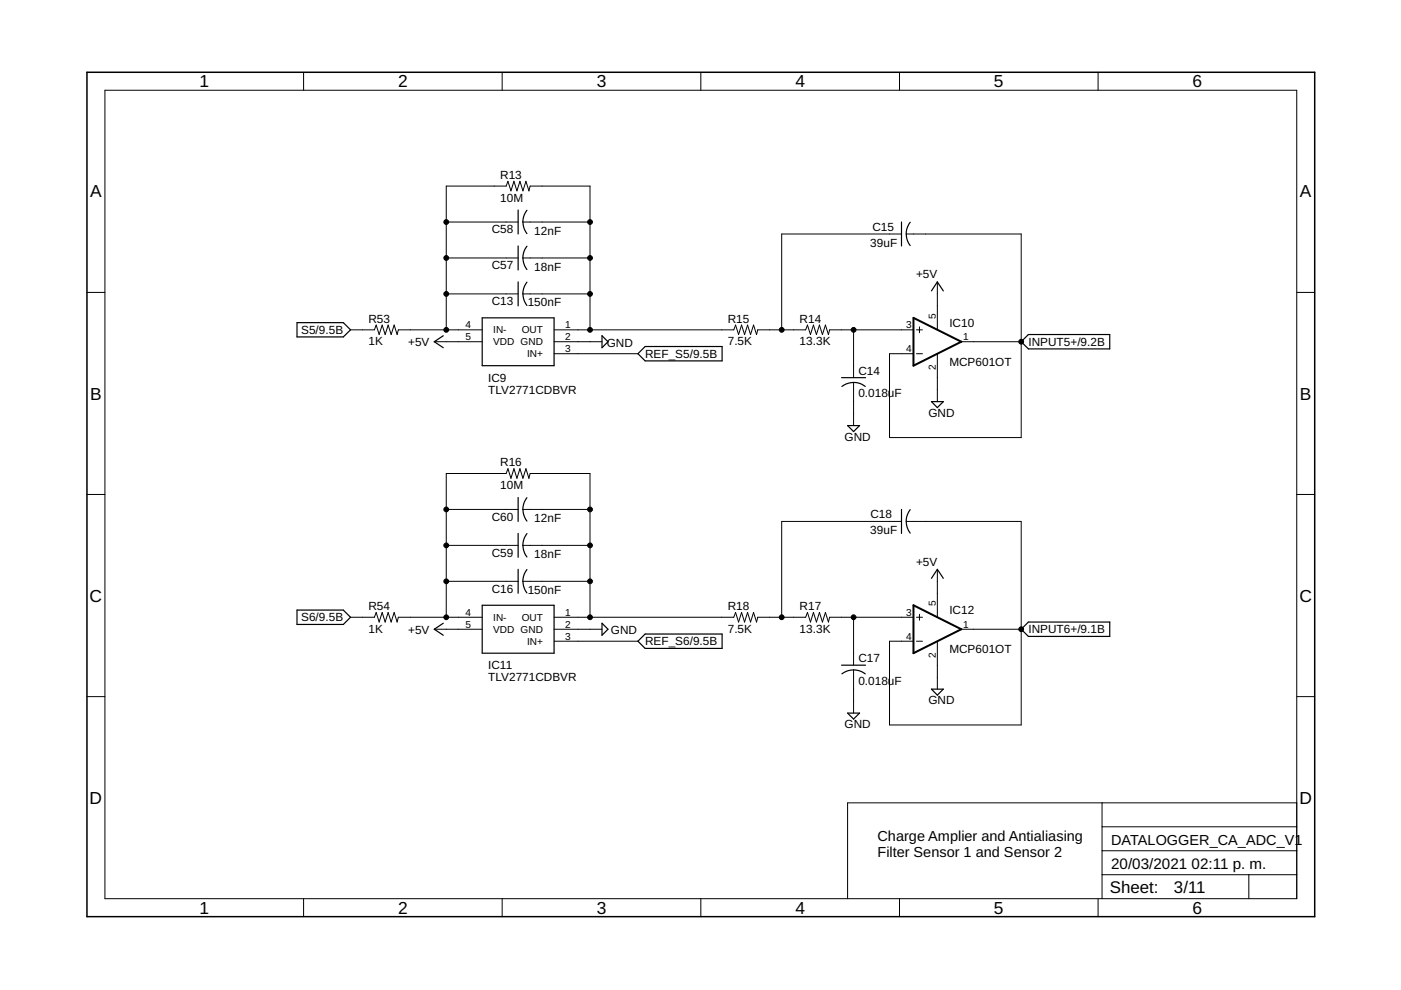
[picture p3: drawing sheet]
<svg xmlns="http://www.w3.org/2000/svg" width="297mm" height="210mm" viewBox="0 0 297 210" stroke-linecap="round" stroke-linejoin="round" font-family="sans-serif">
<g fill="none" stroke="#000" stroke-width=".25">
<path d="M109.9 44.5v5.1M109.9 52.2v5M109.9 59.8v5.1M110.9 54.7l.3 1.5 .5 .9M110.9 47.1l.3 1.5 .5 .9M111.7 59.8l-.5 .9-.4 1.6M111.7 52.2l-.5 .9-.4 1.6M111.7 44.6l-.5 .9-.4 1.6M191.1 47.1v5.1M193 47.1a4 4 0 0 0 0 5M63 68.4h9.8l1.5 1.5-1.5 1.5h-9.8zM94 71.2l-1.9 1.3 1.9 1.2"/>
<path d="M102.2 67.4h15.3v10.1h-15.3zM110.9 62.3l.3 1.6 .5 .9M127.6 71.2l1.3 1.3-1.3 1.2zM135.3 75l1.5-1.5h16.3v3h-16.3zM197.5 61.7l1.2-1.9 1.3 1.9M216.5 72.5l1.5-1.6h17.3v3.1h-17.3zM178.4 80.1h5.1M178.5 81.9a4 4 0 0 1 5 0M179.7 90.2h2.5l-1.2 1.3zM197.5 85.2h2.5l-1.3 1.2zM109.9 105.5v5.1M109.9 113.1v5.1"/>
<path d="M110.9 115.6l.3 1.6 .5 .9M110.9 108l.1 1.1 .7 1.4M111.7 113.1l-.5 1-.4 1.5M111.7 105.5l-.5 .9-.4 1.6M191.1 108v5.1M193 108.1a4.1 4.1 0 0 0 0 4.9M63 129.3h9.8l1.5 1.6-1.5 1.5h-9.8zM94 132.1l-1.9 1.3 1.9 1.3M102.2 128.3h15.3v10.2h-15.3zM109.9 120.7v5.1M110.9 123.3l.3 1.5 .5 .9M111.7 120.8l-.5 .9-.4 1.6"/>
<path d="M127.6 132.1l1.3 1.3-1.3 1.3zM135.3 136l1.5-1.6h16.3v3.1h-16.3zM197.5 122.6l1.2-1.9 1.3 1.9M216.5 133.4l1.5-1.5h17.3v3h-17.3zM178.4 141h5.1M178.5 142.9a4 4 0 0 1 5 0M179.7 151.2h2.5l-1.2 1.3zM197.5 146.1h2.5l-1.3 1.3z"/>
</g>
<g fill="none" stroke="#000" stroke-width=".21">
<path d="M22.2 19.1h252.7v171.4h-252.7zM64.4 15.3v3.8M106.5 15.3v3.8M148.6 15.3v3.8M190.7 15.3v3.8M232.8 15.3v3.8M94.6 54.7h15.3M94.6 47.1h15.3M110.9 54.7h14.2M110.9 47.1h14.2M191.1 49.6h-25.4v20.3M192.2 49.6h24.3v43.2h-27.9v-17.8h5.1"/>
<path d="M198.7 59.8v10.1M18.4 62h3.8M74.3 69.9h5.1l.4-1 .6 2 .6-2 .7 2 .6-2 .6 2 .7-2 .6 2 .3-1h17.7M92.1 72.5h10.1M94.6 62.3h15.3M94.6 69.9v-30.4h12.7l.4-1.1 .6 2.1 .7-2.1 .6 2.1 .6-2.1 .7 2.1 .6-2.1 .6 2.1 .3-1h12.7v30.4M110.9 62.3h14.2M117.5 69.9h38.1l.4-1 .6 2 .6-2 .7 2 .6-2 .6 2 .7-2 .6 2 .3-1h10.1l.4-1 .6 2 .7-2 .6 2 .6-2 .7 2 .6-2 .6 2 .3-1h17.8M117.5 72.5h10.1M117.5 75h17.8M181 69.9v10.2M194.3 69.9h1.3"/>
<path d="M194.3 75h1.3M194.9 69.3v1.2M198.7 75v10.2M203.8 72.5h12.7M274.9 62h3.8M181 81.1v9.1M18.4 104.8h3.8M94.6 115.6h15.3M94.6 108h15.3M110.9 115.6h14.2M110.9 108h14.2M191.1 110.6h-25.4v20.3"/>
<path d="M192.2 110.6h24.3v43.1h-27.9v-17.7h5.1M274.9 104.8h3.8M74.3 130.9h5.1l.4-1 .6 2 .6-2 .7 2 .6-2 .6 2 .7-2 .6 2 .3-1h17.7M92.1 133.4h10.1M94.6 123.3h15.3M94.6 130.9v-30.5h12.7l.4-1 .6 2 .7-2 .6 2 .6-2 .7 2 .6-2 .6 2 .3-1h12.7v30.5M110.9 123.3h14.2M117.5 130.9h38.1l.4-1 .6 2 .6-2 .7 2 .6-2 .6 2 .7-2 .6 2 .3-1h10.1l.4-1 .6 2 .7-2 .6 2 .6-2 .7 2 .6-2 .6 2 .3-1h17.8M117.5 133.4h10.1M117.5 136h17.8M181 130.9v10.1M194.3 130.9h1.3"/>
<path d="M194.3 136h1.3M194.9 130.2v1.3M198.7 120.7v10.2M198.7 136v10.1M203.8 133.4h12.7M18.4 147.7h3.8M181 142v9.2M274.9 147.7h3.8M233.7 170.2v20.3M233.7 175.3h41.2M274.9 170.2h-95.2v20.3M64.4 190.5v3.9"/>
<path d="M106.5 190.5v3.9M148.6 190.5v3.9M190.7 190.5v3.9M232.8 190.5v3.9M233.7 185.5h41.2M233.7 180.4h41.2M264.8 185.5v5"/>
</g>
<path d="M18.4 15.3h260.3v179.1h-260.3z" fill="none" stroke="#000" stroke-width=".32"/>
<path d="M193.7 67.4l10.1 5.1-10.1 5zM193.7 128.3l10.1 5.1-10.1 5.1z" fill="none" stroke="#000" stroke-width=".42"/>
<g fill="#000" stroke="#000" stroke-width=".21">
<circle cx="94.6" cy="54.7" r=".51"/>
<circle cx="94.6" cy="47.1" r=".51"/>
<circle cx="125.1" cy="47.1" r=".51"/>
<circle cx="125.1" cy="54.7" r=".51"/>
<circle cx="94.6" cy="62.3" r=".51"/>
<circle cx="94.6" cy="69.9" r=".51"/>
<circle cx="125.1" cy="62.3" r=".51"/>
<circle cx="125.1" cy="69.9" r=".51"/>
<circle cx="165.7" cy="69.9" r=".51"/>
<circle cx="181" cy="69.9" r=".51"/>
<circle cx="216.5" cy="72.5" r=".51"/>
<circle cx="94.6" cy="115.6" r=".51"/>
<circle cx="94.6" cy="108" r=".51"/>
<circle cx="125.1" cy="115.6" r=".51"/>
<circle cx="125.1" cy="108" r=".51"/>
<circle cx="94.6" cy="130.9" r=".51"/>
<circle cx="94.6" cy="123.3" r=".51"/>
<circle cx="125.1" cy="130.9" r=".51"/>
<circle cx="125.1" cy="123.3" r=".51"/>
<circle cx="165.7" cy="130.9" r=".51"/>
<circle cx="181" cy="130.9" r=".51"/>
<circle cx="216.5" cy="133.4" r=".51"/>
</g>
<g font-size="3.7">
<text x="42.3" y="18.5">1</text>
<text x="84.4" y="18.5">2</text>
<text x="126.5" y="18.5">3</text>
<text x="168.6" y="18.5">4</text>
<text x="210.7" y="18.5">5</text>
<text x="252.9" y="18.5">6</text>
<text x="19.1" y="41.9">A</text>
<text x="275.6" y="41.9">A</text>
<text x="19.1" y="84.7">B</text>
<text x="275.6" y="84.7">B</text>
<text x="19" y="127.6">C</text>
<text x="275.5" y="127.6">C</text>
<text x="19" y="170.4">D</text>
<text x="275.5" y="170.4">D</text>
<text x="42.3" y="193.7">1</text>
<text x="84.4" y="193.7">2</text>
<text x="126.5" y="193.7">3</text>
<text x="168.6" y="193.7">4</text>
<text x="210.7" y="193.7">5</text>
<text x="252.9" y="193.7">6</text>
</g>
<g font-size="3.6">
<text x="235.3" y="189.4">Sheet:</text>
<text x="248.9" y="189.3">3/11</text>
</g>
<g font-size="3.2">
<text x="235.6" y="184.2">20/03/2021</text>
<text x="252.6" y="184.2">02:11 p. m.</text>
</g>
<g font-size="3.1">
<text x="186" y="178.4">Charge Amplier and Antialiasing</text>
<text x="235.6" y="179.1">DATALOGGER_CA_ADC_V1</text>
<text x="186" y="181.7">Filter Sensor 1 and Sensor 2</text>
</g>
<g font-size="2.5">
<text x="106.1" y="38">R13</text>
<text x="106.1" y="42.8">10M</text>
<text x="104.3" y="49.5">C58</text>
<text x="113.3" y="49.7">12nF</text>
<text x="184.5" y="52.3">39uF</text>
<text x="185" y="48.9">C15</text>
<text x="104.3" y="57.1">C57</text>
<text x="113.3" y="57.4">18nF</text>
<text x="194.2" y="59">+5V</text>
<text x="104.3" y="64.7">C13</text>
<text x="111.9" y="65">150nF</text>
<text x="63.9" y="70.8">S5/9.5B</text>
<text x="78.1" y="68.4">R53</text>
<text x="154.3" y="68.4">R15</text>
<text x="169.5" y="68.4">R14</text>
<text x="201.3" y="69.3">IC10</text>
<text x="78.1" y="73.2">1K</text>
<text x="86.5" y="73.4">+5V</text>
<text x="128.7" y="73.6">GND</text>
<text x="136.8" y="75.9">REF_S5/9.5B</text>
<text x="154.3" y="73.2">7.5K</text>
<text x="169.5" y="73.2">13.3K</text>
<text x="201.3" y="77.5">MCP601OT</text>
<text x="218" y="73.4">INPUT5+/9.2B</text>
<text x="103.5" y="83.5">TLV2771CDBVR</text>
<text x="103.5" y="81">IC9</text>
<text x="182" y="79.4">C14</text>
<text x="182" y="84.3">0.018uF</text>
<text x="196.8" y="88.3">GND</text>
<text x="179.1" y="93.4">GND</text>
<text x="106.1" y="98.9">R16</text>
<text x="106.1" y="103.7">10M</text>
<text x="104.3" y="110.4">C60</text>
<text x="113.3" y="110.7">12nF</text>
<text x="184.5" y="113.2">39uF</text>
<text x="184.6" y="109.9">C18</text>
<text x="104.3" y="118">C59</text>
<text x="113.3" y="118.3">18nF</text>
<text x="194.2" y="119.9">+5V</text>
<text x="104.3" y="125.7">C16</text>
<text x="111.9" y="125.9">150nF</text>
<text x="63.9" y="131.8">S6/9.5B</text>
<text x="78.1" y="129.4">R54</text>
<text x="154.3" y="129.4">R18</text>
<text x="169.5" y="129.4">R17</text>
<text x="201.3" y="130.2">IC12</text>
<text x="78.1" y="134.2">1K</text>
<text x="86.5" y="134.4">+5V</text>
<text x="129.5" y="134.4">GND</text>
<text x="136.8" y="136.8">REF_S6/9.5B</text>
<text x="154.3" y="134.2">7.5K</text>
<text x="169.5" y="134.2">13.3K</text>
<text x="218" y="134.3">INPUT6+/9.1B</text>
<text x="103.5" y="141.9">IC11</text>
<text x="182" y="140.4">C17</text>
<text x="201.3" y="138.5">MCP601OT</text>
<text x="103.5" y="144.5">TLV2771CDBVR</text>
<text x="182" y="145.2">0.018uF</text>
<text x="196.8" y="149.3">GND</text>
<text x="179.1" y="154.4">GND</text>
</g>
<g font-size="2.1">
<text x="98.7" y="69.6">4</text>
<text x="104.6" y="70.7">IN-</text>
<text x="110.6" y="70.7">OUT</text>
<text x="119.8" y="69.6">1</text>
<text x="192.1" y="69.6">3</text>
<text x="198.4" y="67.6" transform="rotate(-90 198.4 67.6)">5</text>
<text x="98.7" y="72.1">5</text>
<text x="104.6" y="73.2">VDD GND</text>
<text x="111.8" y="75.8">IN+</text>
<text x="119.8" y="72.1">2</text>
<text x="119.8" y="74.6">3</text>
<text x="192.1" y="74.6">4</text>
<text x="204.2" y="72.1">1</text>
<text x="198.4" y="78.5" transform="rotate(-90 198.4 78.5)">2</text>
<text x="98.7" y="130.5">4</text>
<text x="104.6" y="131.6">IN-</text>
<text x="110.6" y="131.6">OUT</text>
<text x="119.8" y="130.5">1</text>
<text x="192.1" y="130.5">3</text>
<text x="198.4" y="128.5" transform="rotate(-90 198.4 128.5)">5</text>
<text x="98.7" y="133.1">5</text>
<text x="104.6" y="134.2">VDD GND</text>
<text x="111.8" y="136.7">IN+</text>
<text x="119.8" y="133.1">2</text>
<text x="119.8" y="135.6">3</text>
<text x="192.1" y="135.6">4</text>
<text x="204.2" y="133.1">1</text>
<text x="198.4" y="139.5" transform="rotate(-90 198.4 139.5)">2</text>
</g>
</svg>
